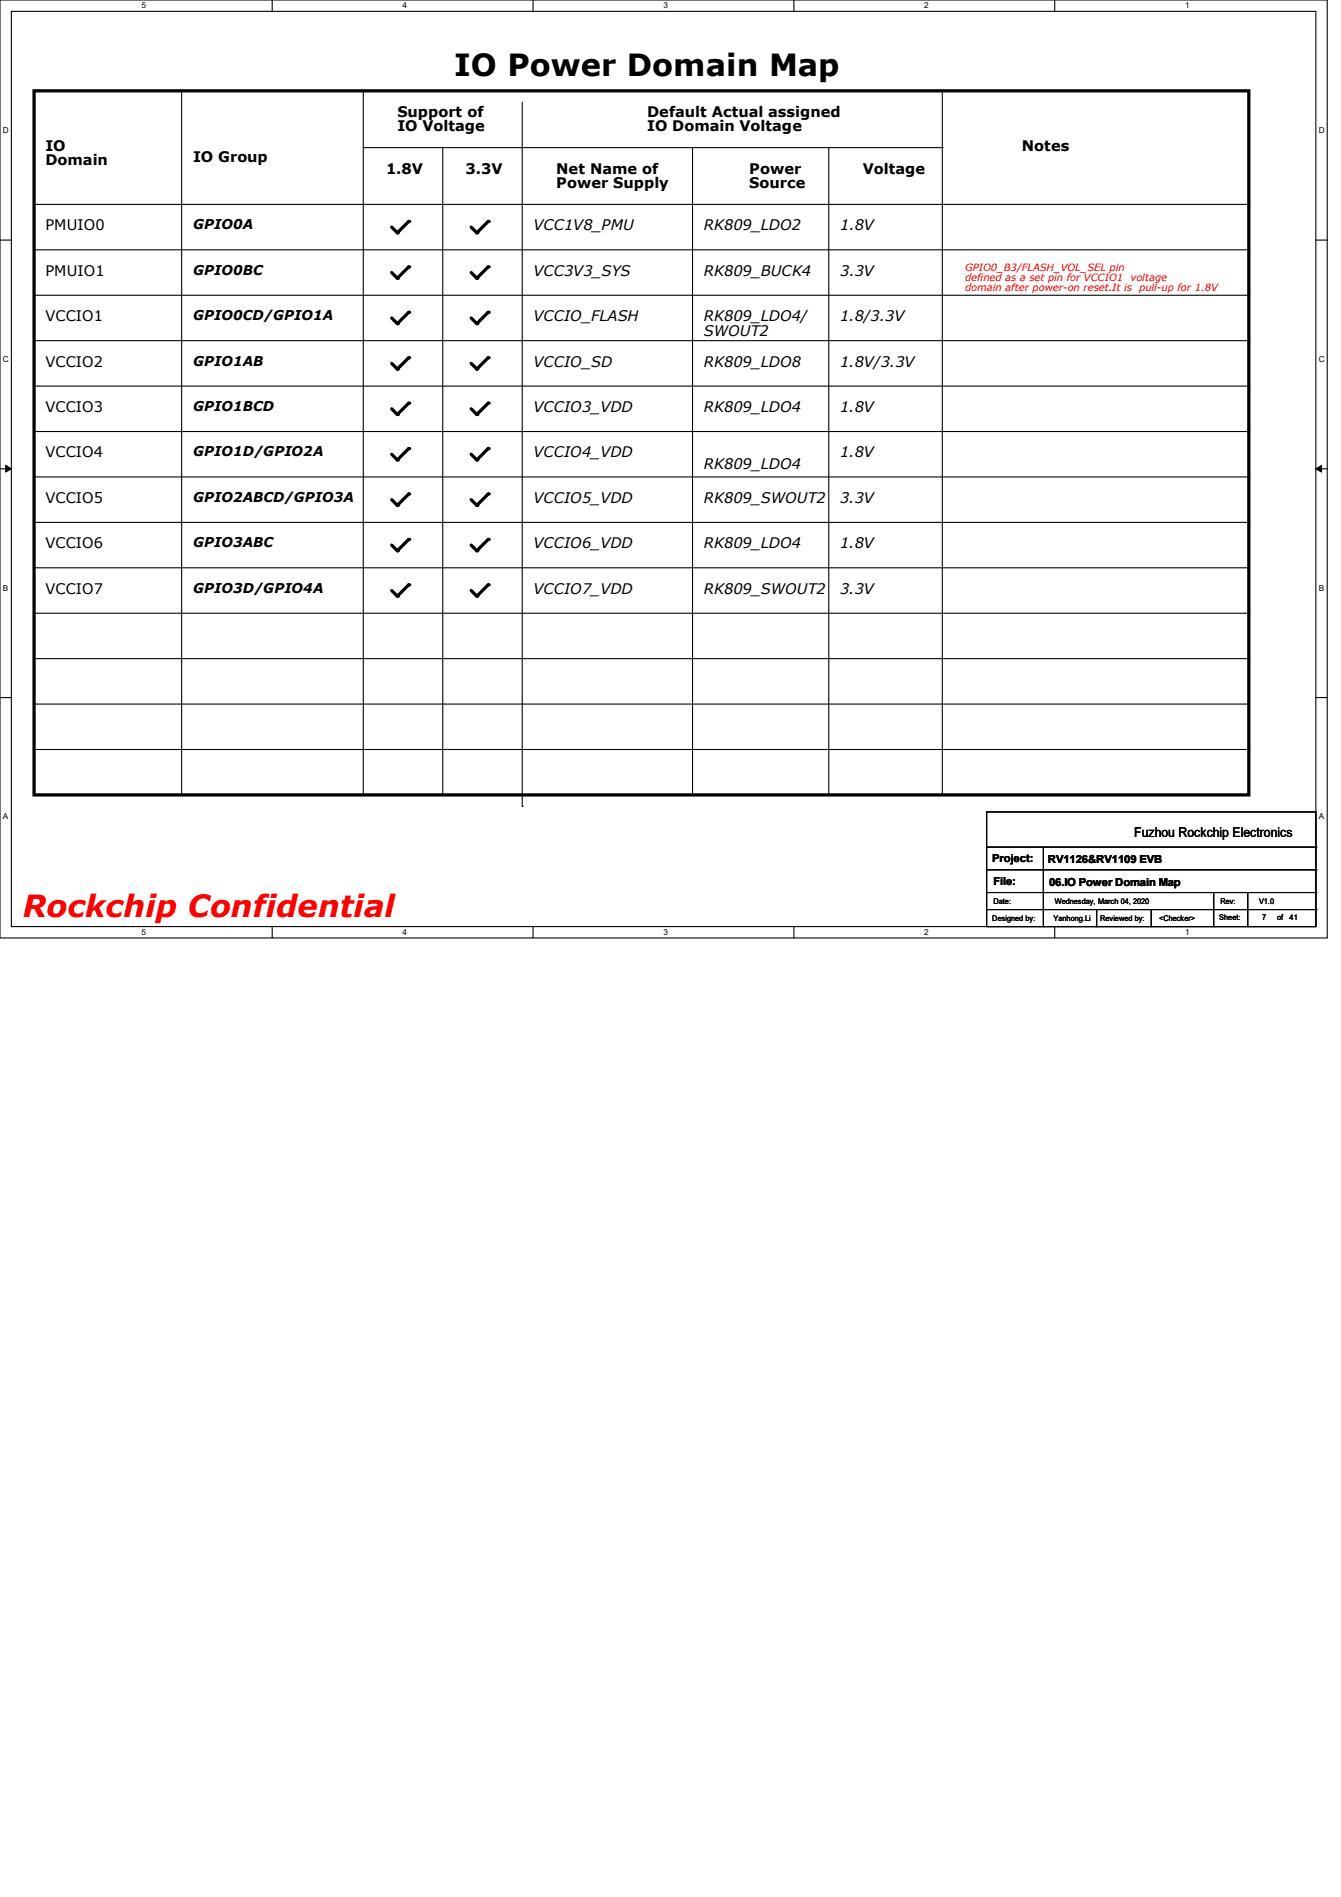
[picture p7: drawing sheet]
<svg xmlns="http://www.w3.org/2000/svg" width="210mm" height="297mm" viewBox="0 0 210 297" stroke-linecap="round" stroke-linejoin="round" font-family="sans-serif">
<path d="M0 0h207.9v146.9h-207.9zM1.8 1.8h204.3v143.3h-204.3z" fill="none" stroke="#000" stroke-width=".17"/>
<g fill="#fff">
<path d="M22.2 .2h.7v1.4h-.7z"/>
<path d="M22.2 145.2h.7v1.4h-.7z"/>
</g>
<path d="M42.6 0v1.8M42.6 145.1v1.8" fill="none" stroke="#000" stroke-width=".17"/>
<g fill="#fff">
<path d="M63 .2h.7v1.4h-.7z"/>
<path d="M63 145.2h.7v1.4h-.7z"/>
</g>
<path d="M83.5 0v1.8M83.5 145.1v1.8" fill="none" stroke="#000" stroke-width=".17"/>
<g fill="#fff">
<path d="M103.9 .2h.7v1.4h-.7z"/>
<path d="M103.9 145.2h.7v1.4h-.7z"/>
</g>
<path d="M124.3 0v1.8M124.3 145.1v1.8" fill="none" stroke="#000" stroke-width=".17"/>
<g fill="#fff">
<path d="M144.7 .2h.7v1.4h-.7z"/>
<path d="M144.7 145.2h.7v1.4h-.7z"/>
</g>
<path d="M165.2 0v1.8M165.2 145.1v1.8" fill="none" stroke="#000" stroke-width=".17"/>
<g fill="#fff">
<path d="M185.6 .2h.7v1.4h-.7z"/>
<path d="M185.6 145.2h.7v1.4h-.7z"/>
<path d="M.5 19.7h.9v1.4h-.9z"/>
<path d="M206.5 19.7h.9v1.4h-.9z"/>
<path d="M.5 55.5h.9v1.4h-.9z"/>
<path d="M206.5 55.5h.9v1.4h-.9z"/>
</g>
<path d="M0 37.6h1.8M206.1 37.6h1.8" fill="none" stroke="#000" stroke-width=".17"/>
<g fill="#fff">
<path d="M.5 91.3h.8v1.4h-.8z"/>
<path d="M206.5 91.3h.8v1.4h-.8z"/>
</g>
<path d="M0 73.4h1.8M206.1 73.4h1.8" fill="none" stroke="#000" stroke-width=".17"/>
<path d="M.9 72.9l.9 .5-.9 .5zM206.1 73.4l.9-.5v1z" fill="#000" stroke="#000" stroke-width=".16"/>
<g fill="#fff">
<path d="M.5 127.1h.8v1.4h-.8z"/>
<path d="M206.5 127.1h.8v1.4h-.8z"/>
</g>
<g fill="none" stroke="#000" stroke-width=".17">
<path d="M28.4 14.2v110.3M56.9 14.2v110.3M81.8 16v110.2M147.6 14.2v110.3M5.3 32h190.3M5.3 39.1h190.3M56.9 23.1h90.7M69.3 23.1v101.4M108.5 23.1v101.4M129.8 23.1v101.4M147.6 23.1h.1M195.6 32h.1"/>
<path d="M195.6 39.1h.1M5.3 46.2h190.3M5.3 53.3h190.3M195.6 46.2h.1M195.6 53.3h.1M5.3 60.5h190.3M5.3 67.6h190.3M5.3 74.7h190.3M195.6 60.5h.1M195.6 67.6h.1M195.6 74.7h.1M5.3 81.8h190.3"/>
<path d="M5.3 88.9h190.3M5.3 96h190.3M195.6 81.8h.1M195.6 88.9h.1M195.6 96h.1M0 109.2h1.8M5.3 103.1h190.3M5.3 110.2h190.3M5.3 117.3h190.3M195.6 103.1h.1M195.6 110.2h.1M195.6 117.3h.1"/>
<path d="M206.1 109.2h1.8M28.4 124.5h.1M56.9 124.5h.1M69.3 124.5h.1M81.8 126.2h.1M108.5 124.5h.1M129.8 124.5h.1M147.6 124.5h.1M154.5 127.1h51.6v18h-51.6zM154.5 132.6h51.6M154.5 136.2h51.6M154.5 139.7h51.6"/>
<path d="M163.4 132.6v12.5M190.1 139.7v5.4M195.4 139.7v5.4M206.1 132.6h.1M206.1 136.2h.1M206.1 139.7h.1M154.5 142.4h51.6M163.4 145.1h.1M171.7 145.1h.1M171.7 142.4v2.7M180.3 145.1h.1M180.3 142.4v2.7"/>
<path d="M190.1 145.1h.1M195.4 145.1h.1M206.1 142.4h.1"/>
</g>
<g fill="none" stroke="#000" stroke-width=".51">
<path d="M5.3 14.2h190.3v110.3h-190.3zM64 34.7l-1.8 1.7-.9-.8M76.5 34.7l-1.8 1.7-.9-.8M64 41.8l-1.8 1.8-.9-.9M64 48.9l-1.8 1.8-.9-.9M64 56l-1.8 1.8-.9-.9M76.5 41.8l-1.8 1.8-.9-.9M76.5 48.9l-1.8 1.8-.9-.9M76.5 56l-1.8 1.8-.9-.9M64 63.1l-1.8 1.8-.9-.9M64 70.2l-1.8 1.8-.9-.9M64 77.3l-1.8 1.8-.9-.9"/>
<path d="M76.5 63.1l-1.8 1.8-.9-.9M76.5 70.2l-1.8 1.8-.9-.9M76.5 77.3l-1.8 1.8-.9-.9M64 84.5l-1.8 1.7-.9-.9M64 91.6l-1.8 1.7-.9-.8M76.5 84.5l-1.8 1.7-.9-.9M76.5 91.6l-1.8 1.7-.9-.8"/>
</g>
<g fill="#000">
<circle cx="62.2" cy="36.4" r=".25"/>
<circle cx="64" cy="34.7" r=".25"/>
<circle cx="74.7" cy="36.4" r=".25"/>
<circle cx="76.5" cy="34.7" r=".25"/>
<circle cx="62.2" cy="50.7" r=".25"/>
<circle cx="62.2" cy="57.8" r=".25"/>
<circle cx="62.2" cy="43.6" r=".25"/>
<circle cx="64" cy="56" r=".25"/>
<circle cx="64" cy="48.9" r=".25"/>
<circle cx="64" cy="41.8" r=".25"/>
<circle cx="74.7" cy="43.6" r=".25"/>
<circle cx="74.7" cy="50.7" r=".25"/>
<circle cx="74.7" cy="57.8" r=".25"/>
<circle cx="76.5" cy="41.8" r=".25"/>
<circle cx="76.5" cy="48.9" r=".25"/>
<circle cx="76.5" cy="56" r=".25"/>
<circle cx="62.2" cy="72" r=".25"/>
<circle cx="62.2" cy="79.1" r=".25"/>
<circle cx="62.2" cy="64.9" r=".25"/>
<circle cx="64" cy="63.1" r=".25"/>
<circle cx="64" cy="70.2" r=".25"/>
<circle cx="64" cy="77.3" r=".25"/>
<circle cx="74.7" cy="64.9" r=".25"/>
<circle cx="74.7" cy="72" r=".25"/>
<circle cx="74.7" cy="79.1" r=".25"/>
<circle cx="76.5" cy="63.1" r=".25"/>
<circle cx="76.5" cy="77.3" r=".25"/>
<circle cx="76.5" cy="70.2" r=".25"/>
<circle cx="62.2" cy="86.2" r=".25"/>
<circle cx="62.2" cy="93.3" r=".25"/>
<circle cx="64" cy="84.5" r=".25"/>
<circle cx="64" cy="91.6" r=".25"/>
<circle cx="74.7" cy="86.2" r=".25"/>
<circle cx="74.7" cy="93.3" r=".25"/>
<circle cx="76.5" cy="84.5" r=".25"/>
<circle cx="76.5" cy="91.6" r=".25"/>
</g>
<text font-size="4.8" x="71.1" y="11.9">IO Power Domain Map</text>
<text font-size="4.8" fill="#f00" x="3.6" y="143.5">Rockchip Confidential</text>
<g font-size="2.3">
<text x="7.1" y="23.6">IO</text>
<text x="62.2" y="18.3">Support of</text>
<text x="62.2" y="20.6">IO Voltage</text>
<text x="101.3" y="18.3">Default Actual assigned</text>
<text x="101.3" y="20.6">IO Domain Voltage</text>
<text x="160" y="23.6">Notes</text>
<text x="7.1" y="25.9">Domain</text>
<text x="30.2" y="25.4">IO Group</text>
<text x="60.5" y="27.2">1.8V</text>
<text x="72.9" y="27.2">3.3V</text>
<text x="87.1" y="27.2">Net Name of</text>
<text x="87.1" y="29.5">Power Supply</text>
<text x="117.3" y="27.2">Power</text>
<text x="117.3" y="29.5">Source</text>
<text x="135.1" y="27.2">Voltage</text>
<text x="7.1" y="36.1">PMUIO0</text>
<text x="83.6" y="36.1">VCC1V8_PMU</text>
<text x="110.2" y="36.1">RK809_LDO2</text>
<text x="131.6" y="36.1">1.8V</text>
<text x="7.1" y="43.2">PMUIO1</text>
<text x="83.6" y="43.2">VCC3V3_SYS</text>
<text x="110.2" y="43.2">RK809_BUCK4</text>
<text x="131.6" y="43.2">3.3V</text>
<text x="7.1" y="50.3">VCCIO1</text>
<text x="83.6" y="50.3">VCCIO_FLASH</text>
<text x="110.2" y="50.3">RK809_LDO4/</text>
<text x="110.2" y="52.6">SWOUT2</text>
<text x="131.6" y="50.3">1.8/3.3V</text>
<text x="7.1" y="57.4">VCCIO2</text>
<text x="83.6" y="57.4">VCCIO_SD</text>
<text x="110.2" y="57.4">RK809_LDO8</text>
<text x="131.6" y="57.4">1.8V/3.3V</text>
<text x="7.1" y="64.5">VCCIO3</text>
<text x="83.6" y="64.5">VCCIO3_VDD</text>
<text x="110.2" y="64.5">RK809_LDO4</text>
<text x="131.6" y="64.5">1.8V</text>
<text x="7.1" y="71.6">VCCIO4</text>
<text x="83.6" y="71.6">VCCIO4_VDD</text>
<text x="131.6" y="71.6">1.8V</text>
<text x="110.2" y="73.4">RK809_LDO4</text>
<text x="7.1" y="78.7">VCCIO5</text>
<text x="83.6" y="78.7">VCCIO5_VDD</text>
<text x="110.2" y="78.7">RK809_SWOUT2</text>
<text x="131.6" y="78.7">3.3V</text>
<text x="7.1" y="85.9">VCCIO6</text>
<text x="83.6" y="85.9">VCCIO6_VDD</text>
<text x="110.2" y="85.9">RK809_LDO4</text>
<text x="131.6" y="85.9">1.8V</text>
<text x="7.1" y="93">VCCIO7</text>
<text x="83.6" y="93">VCCIO7_VDD</text>
<text x="110.2" y="93">RK809_SWOUT2</text>
<text x="131.6" y="93">3.3V</text>
</g>
<g font-size="2.1">
<text x="30.2" y="35.9">GPIO0A</text>
<text x="30.2" y="43">GPIO0BC</text>
<text x="30.2" y="50.1">GPIO0CD/GPIO1A</text>
<text x="30.2" y="57.2">GPIO1AB</text>
<text x="30.2" y="64.3">GPIO1BCD</text>
<text x="30.2" y="71.5">GPIO1D/GPIO2A</text>
<text x="30.2" y="78.6">GPIO2ABCD/GPIO3A</text>
<text x="30.2" y="85.7">GPIO3ABC</text>
<text x="30.2" y="92.8">GPIO3D/GPIO4A</text>
<text x="177.6" y="131">Fuzhou Rockchip Electronics</text>
</g>
<g font-size="1.7">
<text x="155.4" y="135">Project:</text>
<text x="164.1" y="135.1">RV1126&amp;RV1109 EVB</text>
<text x="155.6" y="138.5">File:</text>
<text x="164.3" y="138.7">06.IO Power Domain Map</text>
</g>
<g font-size="1.6" fill="#f00">
<text x="151.1" y="42.5">GPIO0_B3/FLASH_VOL_SEL pin</text>
<text x="151.1" y="44.1">defined as a set pin for VCCIO1</text>
<text x="151.1" y="45.6">domain after power-on reset.It is pull-up for 1.8V</text>
<text x="177" y="44.1">voltage</text>
</g>
<g font-size="1.3">
<text x="22.2" y="1.3">5</text>
<text x="63" y="1.3">4</text>
<text x="103.9" y="1.3">3</text>
<text x="144.7" y="1.3">2</text>
<text x="185.6" y="1.3">1</text>
<text x=".5" y="20.8">D</text>
<text x="206.5" y="20.8">D</text>
<text x=".5" y="56.6">C</text>
<text x="206.5" y="56.6">C</text>
<text x=".5" y="92.5">B</text>
<text x="206.5" y="92.5">B</text>
<text x=".5" y="128.3">A</text>
<text x="206.5" y="128.3">A</text>
<text x="22.2" y="146.4">5</text>
<text x="63" y="146.4">4</text>
<text x="103.9" y="146.4">3</text>
<text x="144.7" y="146.4">2</text>
<text x="185.6" y="146.4">1</text>
</g>
<g font-size="1.2">
<text x="155.6" y="141.6">Date:</text>
<text x="165.2" y="141.6">Wednesday, March 04, 2020</text>
<text x="191.1" y="141.6">Rev:</text>
<text x="197.2" y="141.6">V1.0</text>
<text x="155.4" y="144.3">Designed by:</text>
<text x="165" y="144.3">Yanhong.Li</text>
<text x="172.3" y="144.3">Reviewed by:</text>
<text x="181.5" y="144.3">&lt;Checker&gt;</text>
<text x="191" y="144.1">Sheet:</text>
<text x="197.7" y="144.1">7</text>
<text x="200" y="144.1">of</text>
<text x="202" y="144.1">41</text>
</g>
</svg>
